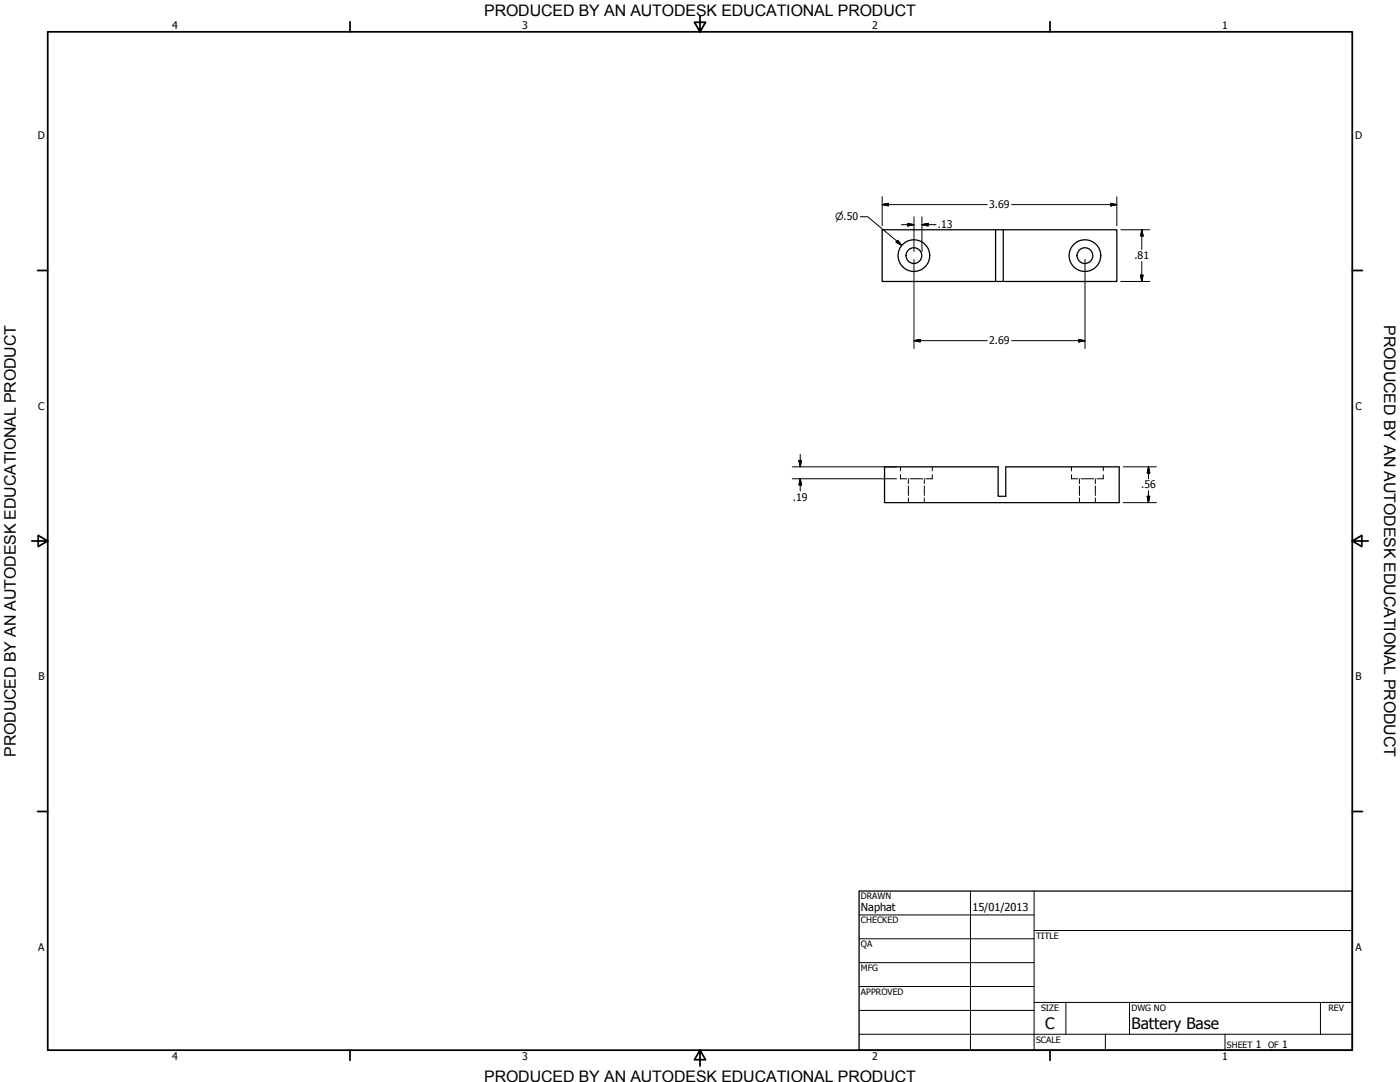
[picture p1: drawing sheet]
<svg xmlns="http://www.w3.org/2000/svg" width="559mm" height="432mm" viewBox="0 0 559 432" stroke-linecap="round" stroke-linejoin="round" font-family="sans-serif">
<!-- layer: Visible (ANSI) -->
<g fill="none" stroke="#000" stroke-width=".51">
<path d="M397.4 91.7h48.4v20.6h-48.4zM397.4 91.7h-45.3v20.6h45.3M400.4 91.7v20.6M353.1 186.3h45.3v11.8h3v-11.8h45.3v14.3h-93.6z"/>
<circle cx="364.8" cy="102" r="6.3"/>
<circle cx="364.8" cy="102" r="3.1"/>
<circle cx="433" cy="102" r="6.3"/>
<circle cx="433" cy="102" r="3.1"/>
</g>
<!-- layer: Hidden (ANSI) -->
<g fill="none" stroke="#000" stroke-width=".4">
<path d="M359.4 189.5v1.6h2.5M359.4 186.3v1.6M362.6 191.1v1.9M362.6 193.9v3.8M362.6 198.7v1.9M363.2 191.1h5.1M368.9 191.1v1.9M368.9 193.9v3.8M368.9 198.7v1.9M372.1 189.5v1.6h-2.5M372.1 186.3v1.6M427.7 189.5v1.6h2.5"/>
<path d="M427.7 186.3v1.6M430.8 191.1v1.9M430.8 193.9v3.8M430.8 198.7v1.9M431.5 191.1h5.1M437.2 191.1v1.9M437.2 193.9v3.8M437.2 198.7v1.9M440.4 189.5v1.6h-2.6M440.4 186.3v1.6"/>
</g>
<!-- layer: Border (ANSI) -->
<g fill="none" stroke="#000" stroke-width=".7">
<path d="M19 12.7h520.8v406.4h-520.8zM139.7 8.6v4.1M279.4 6.3v6.4l-2.2-3.8h4.4l-2.2 3.8M419.1 8.6v4.1M15 107.9h4M539.8 107.9h4M12.7 215.9h6.3l-3.8-2.2v4.4l3.8-2.2M539.8 215.9l3.8 2.2v-4.4l-3.8 2.2h6.3M15 323.8h4M539.8 323.8h4M139.7 419.1v4.1M279.4 419.1l2.2 3.8h-4.4l2.2-3.8v6.3"/>
<path d="M419.1 419.1v4.1"/>
</g>
<!-- layer: Title (ANSI) -->
<g fill="none" stroke="#000" stroke-width=".4">
<path d="M387.3 355.6v63.5M412.7 355.6v63.5M342.9 365.1h69.8M342.9 374.6h69.8M412.7 371.3h127.1M342.9 384.2h69.8M342.9 393.7h69.8M342.9 412.7h196.9M342.9 403.2h69.8M412.7 400h127.1M425.4 400v12.7M441.2 412.7v6.4"/>
<path d="M450.8 400v12.7M488.9 412.7v6.4M527 400v12.7"/>
</g>
<path d="M342.9 355.6h196.9v63.5h-196.9z" fill="none" stroke="#000" stroke-width=".51"/>
<!-- layer: Dimension (ANSI) -->
<g fill="none" stroke="#000" stroke-width=".4">
<path d="M352.1 78.5v11.6M445.8 78.5v11.6M343.3 86.5h3l13.6 11.4M352.1 81.7l2.5-.5v1zM352.1 81.7h42M358.3 95.9l1.6 2-2.2-1.3zM359.8 89.7h5M362.3 89.2l2.5 .5-2.5 .5zM364.8 86.5v13.9M368 89.7l2.5-.5v1zM368 89.7h5.6M368 86.5v13.9"/>
<path d="M403.8 81.7h42M443.3 81.2l2.5 .5-2.5 .5zM447.4 91.7h11.5M455.7 91.7l.5 2.5h-.9zM455.7 91.7v7.9M364.8 103.6v35.5M433.1 103.6v35.5M447.4 112.3h11.5M455.3 109.8h.9l-.5 2.5zM455.7 104.4v7.9M364.8 136l2.5-.5v1zM364.8 136h29.3"/>
<path d="M403.8 136h29.3M430.6 135.5l2.5 .5-2.5 .5zM316.2 186.3h41.6M316.2 191.1h41.6M318.9 183.8h1l-.5 2.5zM319.4 191.1l.5 2.4h-1zM319.4 181.3v5M319.4 191.1v4.9M448.3 186.3h13.3M457.9 198.1h1l-.5 2.5zM458.4 186.3l.5 2.5h-1zM458.4 186.3v4.8"/>
<path d="M458.4 195.8v4.8M448.3 200.6h13.3"/>
</g>
<g fill="#000" stroke="#000" stroke-width=".4">
<path d="M352.1 81.7l2.5-.5zM352.1 81.7l2.5-.5v1zM357.7 96.6l2.2 1.3zM358.3 95.9l1.6 2-2.2-1.3zM362.3 90.2l2.5-.5zM362.3 89.2l2.5 .5-2.5 .5zM368 89.7l2.5-.5zM368 89.7l2.5-.5v1zM443.3 82.2l2.5-.5zM443.3 81.2l2.5 .5-2.5 .5zM455.7 91.6l.5 2.6zM455.7 91.6l.5 2.6h-.9z"/>
<path d="M455.3 109.8l.4 2.5zM455.3 109.8h.9l-.5 2.5zM364.8 136l2.5-.5zM364.8 136l2.5-.5v1zM430.6 136.5l2.5-.5zM430.6 135.5l2.5 .5-2.5 .5zM318.9 183.8l.5 2.5zM318.9 183.8h1l-.5 2.5zM319.4 191.1l.5 2.4zM319.4 191.1l.5 2.4h-1zM457.9 198.1l.5 2.5zM457.9 198.1h1l-.5 2.5z"/>
<path d="M458.4 186.3l.5 2.5zM458.4 186.3l.5 2.5h-1z"/>
</g>
<g font-size="6.4">
<text x="552.4" y="129.8" transform="rotate(90 552.4 129.8)">PRODUCED BY AN AUTODESK EDUCATIONAL PRODUCT</text>
<text x="6.3" y="302" transform="rotate(-90 6.3 302)">PRODUCED BY AN AUTODESK EDUCATIONAL PRODUCT</text>
</g>
<g font-size="6.3">
<text x="193.3" y="6.3">PRODUCED BY AN AUTODESK EDUCATIONAL PRODUCT</text>
<text x="417.2" y="410.6">C</text>
<text x="451.6" y="410.7">Battery Base</text>
<text x="193.3" y="431.8">PRODUCED BY AN AUTODESK EDUCATIONAL PRODUCT</text>
</g>
<g font-size="4.4">
<text x="343.7" y="363.5">Naphat</text>
<text x="388.1" y="363.7">15/01/2013</text>
</g>
<g font-size="4.2">
<text x="68.7" y="11.7">4</text>
<text x="208.4" y="11.7">3</text>
<text x="348.1" y="11.7">2</text>
<text x="487.8" y="11.7">1</text>
<text x="15.1" y="55.5">D</text>
<text x="540.9" y="55.5">D</text>
<text x="394.8" y="83.2">3.69</text>
<text x="374.3" y="91.2">.13</text>
<text x="452.8" y="103.5">.81</text>
<text x="394.8" y="137.5">2.69</text>
<text x="15.2" y="163.4">C</text>
<text x="541" y="163.4">C</text>
<text x="455.5" y="194.9">.56</text>
<text x="316.5" y="199.8">.19</text>
<text x="15.3" y="271.4">B</text>
<text x="541.1" y="271.4">B</text>
<text x="15.2" y="379.3">A</text>
<text x="541" y="379.3">A</text>
<text x="501.3" y="418.3">1</text>
<text x="511.8" y="418.3">1</text>
<text x="68.7" y="423.2">4</text>
<text x="208.4" y="423.2">3</text>
<text x="348.1" y="423.2">2</text>
<text x="487.8" y="423.2">1</text>
</g>
<text font-size="4" x="333.3" y="87.9">⌀.50</text>
<g font-size="3.5">
<text x="343.7" y="358.9">DRAWN</text>
<text x="343.7" y="368.5">CHECKED</text>
<text x="413.5" y="374.6">TITLE</text>
<text x="343.7" y="378">QA</text>
<text x="343.7" y="387.5">MFG</text>
<text x="343.7" y="397.1">APPROVED</text>
<text x="415.5" y="403.4">SIZE</text>
<text x="451.6" y="403.4">DWG NO</text>
<text x="530.3" y="403.4">REV</text>
<text x="413.5" y="416.1">SCALE</text>
<text x="489.7" y="418.3">SHEET</text>
<text x="506.2" y="418.3">OF</text>
</g>
</svg>
